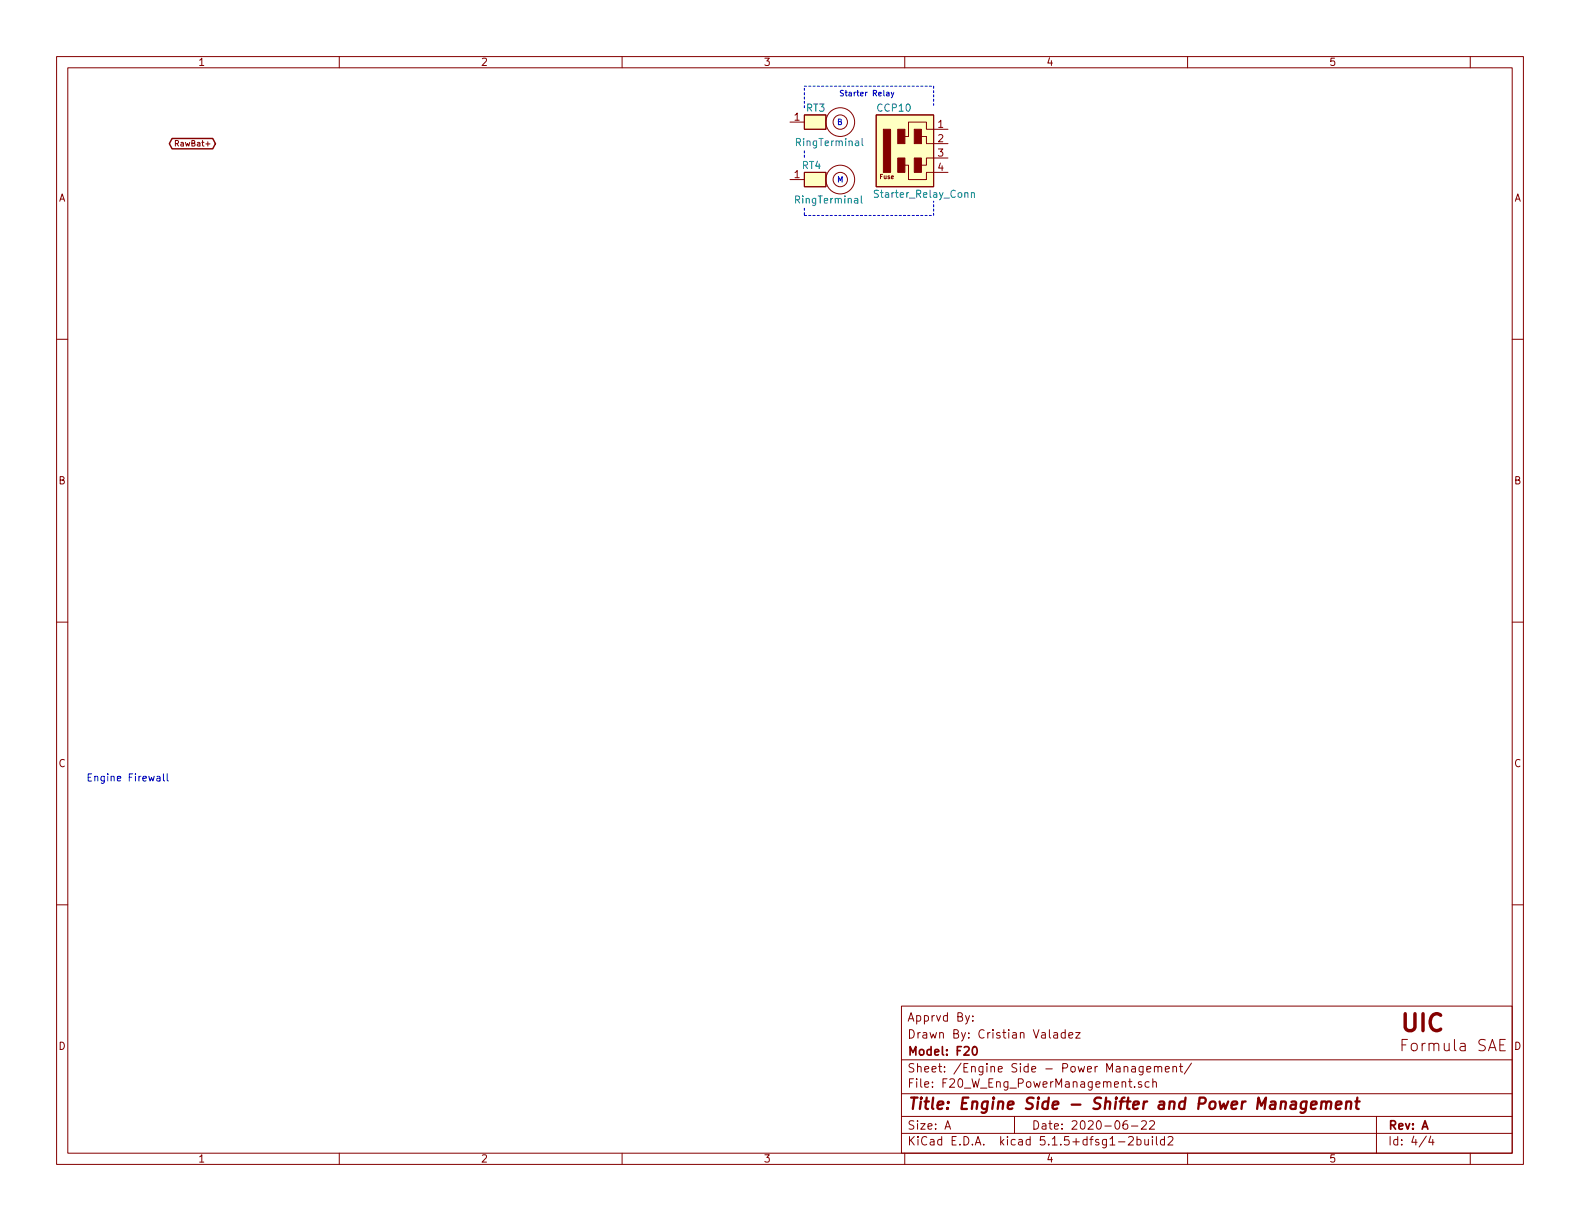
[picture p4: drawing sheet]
<svg xmlns="http://www.w3.org/2000/svg" width="279mm" height="216mm" viewBox="0 0 279 216" stroke-linecap="round" stroke-linejoin="round" font-family="sans-serif">
<g fill="none" stroke="#840000" stroke-width=".18">
<path d="M10 10h259.4v195.9h-259.4zM12 12h255.4v191.9h-255.4zM60 10v2M110 10v2M160 10v2M210 10v2M260 10v2M31 25.4l.5-.1v-.4l-.5-.1v1M139.7 31.8h2.5M139.7 21.6h2.5M142.2 30.5h3.8v2.5h-3.8zM142.2 20.3h3.8v2.6h-3.8z"/>
<path d="M154.9 20.3h10.2v12.7h-10.2zM160 29.2h.7v2.6h3.1v-1.3h3.8M162.9 24.1h.9v1.3h3.8M167.6 27.9h-3.8v1.3h-.9M167.6 22.9h-3.8v-1.3h-3.1v2.5h-.7M10 60h2M267.4 60h2M10 110h2M267.4 110h2M10 160h2M267.4 160h2M159.4 177.9h108v26h-108z"/>
<path d="M171.4 179.6l-.4 1.3-.3 .2M172 179.7v.1M159.4 197.4h108M159.4 193.4h108M159.4 187.4h108M167.1 199.7l.5-1.5 .5 1.5M167.2 199.2h.8M172 180.4v.2M179.4 197.4v3M186.4 182.7h.5l.1 .9M187 182.9l-.5 .1-.2 .2 .1 .3 .1 .1 .5-.1M188.4 182.7l-.5-.1-.2 .3v.5l.2 .2 .5-.1"/>
<path d="M188.4 182.1v1.5M189 183.1l.7-.2v-.2l-.5-.1-.2 .2 .1 .7h.6M190.2 182.6h.8l-.8 1h.8M199.3 198.2a.62 .62 0 0 0-.7 .6l.1 .7 .2 .2 .5-.2v-.5l-.1-.2h-.4l-.3 .2M200.1 199.1h1.1M200.2 188.6h.5l.1 1M200.6 192.1v.2M200.8 188.9l-.5 .1a.29 .29 0 0 0-.2 .3 .29 .29 0 0 0 .2 .3l.5-.1M201.9 191.3h-.4l-.2 .2v.2l.6 .1v.4h-.6M201.9 198.3l.2-.1h.3l.3 .1v.3v.2l-.9 .9h.9M202.1 188.6v1.2l-.2 .3-.4-.1M202.1 188.6h-.4l-.3 .2 .1 .6 .2 .2 .4-.1"/>
<path d="M202.8 189.1l.7-.2-.1-.3h-.4l-.2 .2v.7h.6M203.2 191.3h-.4l-.3 .2 .1 .6 .2 .2 .4-.1M203.3 198.3l.2-.1h.4l.2 .1 .1 .3-1 1.1h1M203.9 191.4l.2-.1h.3l.1 1M203.9 190.8v1.5M204.1 188.7l.2-.1h.4l.1 1M204.1 188.6v1M204.8 188.8a.36 .36 0 0 1 .3-.2 .36 .36 0 0 1 .3 .2v.8M206.1 189.1l.7-.2-.1-.3h-.4l-.2 .2v.7h.6M207.4 188.7l.2-.1h.4l.1 1M207.4 188.6v1M208.6 188.6h.5"/>
<path d="M208.8 188.1v1.3l.3 .2M210.7 188l-1.3 1.9M243.4 197.4v6.5M265.2 184.8h.7M266.2 183.8h-1v2h1M60 203.9v2M110 203.9v2M159.4 200.4h108M160 203.9v2M197.8 201.9h1.1M199.6 201.1l.2-.1h.4l.2 .4-.9 1.1h.9M201.1 201.5h.4l.3 .3-.1 .6h-.6"/>
<path d="M201.1 201v1.5M202.4 201.5l.1 .9 .3 .1 .3-.2M203.1 201.5v1M203.8 201v.1M203.8 201.5v1M204.5 201v1.3l.2 .2M205.9 201.5h-.4l-.3 .3 .1 .5 .2 .2 .4-.1M205.9 201v1.5M206.6 201.1l.2-.1h.3l.3 .4-.9 1.1h.9M210 203.9v2M252.2 200.9l-1.2 1.9M253 200.9l-.3 1.1h.9"/>
<path d="M253.4 201.5v1M260 203.9v2"/>
<circle cx="148.6" cy="31.7" r="2.54"/>
<circle cx="148.6" cy="21.6" r="2.54"/>
<circle cx="148.6" cy="21.6" r="1.27"/>
<circle cx="148.6" cy="31.7" r="1.27"/>
</g>
<g fill="none" stroke="#840000" stroke-width=".41">
<path d="M228.4 194.8h.7v1.3M229.2 195.2l-.7 .1a.4 .4 0 0 0-.3 .4 .4 .4 0 0 0 .2 .4l.7-.1M231 194.8a.68 .68 0 0 0-1 .3v.8l.3 .2 .6-.1M231.1 194.8l-.2 1.6a.6 .6 0 0 1-.9 .3M231.9 195.4l.9-.2v-.4h-.6l-.3 .2v1l.2 .1 .5-.1M233.7 194.9a.52 .52 0 0 1 .9 .1l-.2 1.1M233.7 194.8l-.1 1.3M234.6 195l.3-.2h.5v.2l-.1 1.1M236.2 195.4l1-.2v-.4h-.6l-.3 .2v1l.1 .1 .6-.1M238.1 194.9a.52 .52 0 0 1 .9 .1l-.2 1.1M238.1 194.8l-.1 1.3M239.7 194.8h.7"/>
<path d="M240 194.1l-.2 1.7 .1 .2 .4 .1"/>
</g>
<path d="M172.1 185.1h.2a.8 .8 0 0 1 .5 .7 .8 .8 0 0 1-.5 .8 1 1 0 0 1-.2-1.5z" fill="none" stroke="#840000" stroke-width=".3"/>
<g fill="#ffffc2" stroke="#ffffc2" stroke-width=".18">
<path d="M142.2 30.5h3.8v2.5h-3.8z"/>
<path d="M142.2 20.3h3.8v2.6h-3.8z"/>
<path d="M154.9 20.3h10.2v12.7h-10.2z"/>
</g>
<path d="M152.3 34.6v1.1l.2 .2M152.5 24.5v1.1l.1 .2M171.8 34.2l.2-.1h.3v.8M171.8 34.1v.8" fill="none" stroke="#008484" stroke-width=".18"/>
<g fill="#840000" stroke="#840000" stroke-width=".18">
<path d="M156.2 22.9h1.3v7.6h-1.3z"/>
<path d="M158.7 27.9h1.3v2.6h-1.3z"/>
<path d="M158.7 22.9h1.3v2.5h-1.3z"/>
<path d="M161.7 27.9h1.2v2.6h-1.2z"/>
<path d="M161.7 22.9h1.2v2.5h-1.2z"/>
</g>
<path d="M142.2 19.1v-3.9M142.2 15.2h22.9M165.1 15.2v3.9M142.2 36.8v1.3M142.2 38.1h22.9M142.2 26.7v1.2M165.1 38.1v-2.5" fill="none" stroke="#0000c2" stroke-width=".18" stroke-dasharray=".4 .4"/>
<path d="M30.4 24.5h7.2l.5 .9-.5 .9h-7.2l-.5-.9z" fill="none" stroke="#840000" stroke-width=".25"/>
<path d="M156.8 16.4h.4v.6M157.2 16.5l-.5 .2 .2 .3 .3-.1M157.6 16.3l.2 .7M158.1 16.3l-.5 1M27.8 137.3h.4l.1 .8M28.3 137.6h-.4l-.2 .2 .1 .2h.5M28.9 136.8v1.1l.2 .2M29.6 136.8v1.1l.2 .2" fill="none" stroke="#0000c2" stroke-width=".18"/>
<text font-size="4.2" fill="#840000" x="247.4" y="182.4">UIC</text>
<g font-size="2.8" fill="#840000">
<text x="247.4" y="185.9">Formula SAE</text>
<text x="160.4" y="196.2">Title: Engine Side - Shifter and Power Management</text>
</g>
<g font-size="2.1" fill="#840000">
<text x="160.4" y="183.6">Drawn By: Cristian Valadez</text>
<text x="160.4" y="180.6">Apprvd By:</text>
<text x="160.4" y="189.6">Sheet: /Engine Side - Power Management/</text>
<text x="160.4" y="186.6">Model: F20</text>
<text x="160.4" y="192.3">File: F20_W_Eng_PowerManagement.sch</text>
<text x="160.4" y="202.5">KiCad E.D.A. kicad 5.1.5+dfsg1-2build2</text>
<text x="160.4" y="199.7">Size: A</text>
<text x="182.4" y="199.7">Date: 2020-06-22</text>
<text x="245.4" y="199.7">Rev: A</text>
<text x="245.4" y="202.5">Id: 4/4</text>
</g>
<g font-size="1.8" fill="#840000">
<text x="35" y="11.6">1</text>
<text x="85" y="11.6">2</text>
<text x="135" y="11.6">3</text>
<text x="185" y="11.6">4</text>
<text x="235" y="11.6">5</text>
<text x="140.5" y="21.3">1</text>
<text x="165.9" y="22.6">1</text>
<text x="165.9" y="25.1">2</text>
<text x="165.9" y="27.7">3</text>
<text x="10.4" y="35.6">A</text>
<text x="140.5" y="31.5">1</text>
<text x="165.9" y="30.2">4</text>
<text x="267.8" y="35.6">A</text>
<text x="10.4" y="85.6">B</text>
<text x="267.8" y="85.6">B</text>
<text x="10.4" y="135.6">C</text>
<text x="267.8" y="135.6">C</text>
<text x="10.4" y="185.6">D</text>
<text x="267.8" y="185.6">D</text>
<text x="35" y="205.5">1</text>
<text x="85" y="205.5">2</text>
<text x="135" y="205.5">3</text>
<text x="185" y="205.5">4</text>
<text x="235" y="205.5">5</text>
</g>
<g font-size="1.8" fill="#008484">
<text x="142.6" y="19.7">RT3</text>
<text x="155.2" y="19.7">CCP10</text>
<text x="141" y="25.8">RingTerminal</text>
<text x="141.8" y="29.9">RT4</text>
<text x="140.9" y="36">RingTerminal</text>
<text x="155" y="35">Starter_Relay_Conn</text>
</g>
<text font-size="1.8" fill="#0000c2" x="15.2" y="138.2">Engine Firewall</text>
<g font-size="1.4" fill="#0000c2">
<text x="148.3" y="17">Starter Relay</text>
<text x="148" y="22.1">B</text>
<text x="148" y="32.3">M</text>
</g>
<text font-size="1.4" fill="#840000" x="31.6" y="25.9">RawBat+</text>
<text font-size="1.1" fill="#840000" x="155.6" y="31.6">Fuse</text>
</svg>
